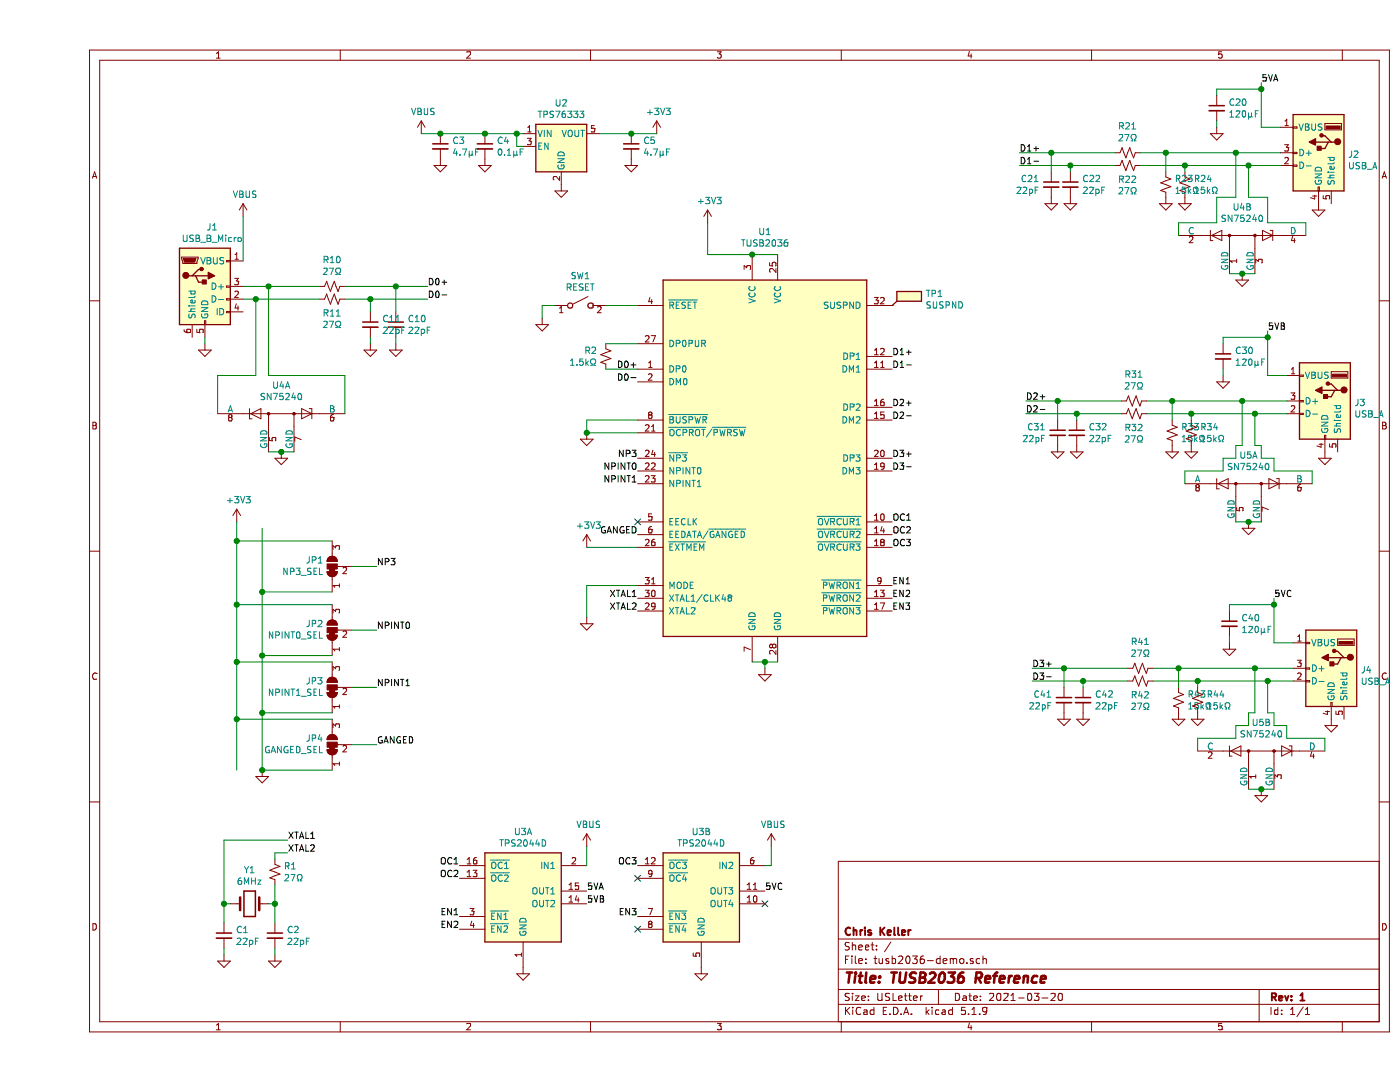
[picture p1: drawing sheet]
EESchema Schematic File Version 4
EELAYER 30 0
EELAYER END
$Descr USLetter 11000 8500
encoding utf-8
Sheet 1 1
Title "TUSB2036 Reference"
Date "2021-03-20"
Rev "1"
Comp "Chris Keller"
Comment1 ""
Comment2 ""
Comment3 ""
Comment4 ""
$EndDescr
$Comp
L Interface_USB:TUSB2036 U1
U 1 1
P 5700 3600
F 0 "U1" H 5700 5381 50  0000 C CNN
F 1 "TUSB2036" H 5700 5290 50  0000 C CNN
F 2 "Package_QFP:LQFP-32_7x7mm_P0.8mm" H 6750 2100 50  0001 C CNN
F 3 "http://www.ti.com/lit/ds/symlink/tusb2036.pdf" H 5700 3600 50  0001 C CNN
F 4 "Mouser" H 5700 3600 50  0001 C CNN "Vendor"
F 5 "595-TUSB2036VFR" H 5700 3600 50  0001 C CNN "Vendor Part #"
F 6 "3.40" H 5700 3600 50  0001 C CNN "Price"
	1    5700 3600
	1    0    0    -1  
$EndComp
$Comp
L power:+3V3 #PWR023
U 1 1
P 5250 1750
F 0 "#PWR023" H 5250 1600 50  0001 C CNN
F 1 "+3V3" H 5265 1923 50  0000 C CNN
F 2 "" H 5250 1750 50  0001 C CNN
F 3 "" H 5250 1750 50  0001 C CNN
	1    5250 1750
	1    0    0    -1  
$EndComp
Wire Wire Line
	5250 1750 5250 2000
Wire Wire Line
	5250 2000 5600 2000
Wire Wire Line
	5600 2000 5800 2000
Connection ~ 5600 2000
$Comp
L power:GND #PWR01
U 1 1
P 1300 2700
F 0 "#PWR01" H 1300 2450 50  0001 C CNN
F 1 "GND" H 1305 2527 50  0001 C CNN
F 2 "" H 1300 2700 50  0001 C CNN
F 3 "" H 1300 2700 50  0001 C CNN
	1    1300 2700
	1    0    0    -1  
$EndComp
Wire Wire Line
	5700 5250 5700 5200
Wire Wire Line
	5700 5200 5600 5200
Wire Wire Line
	5700 5200 5800 5200
Connection ~ 5700 5200
$Comp
L Connector:USB_B_Micro J1
U 1 1
P 1300 2250
F 0 "J1" H 1357 2717 50  0000 C CNN
F 1 "USB_B_Micro" H 1357 2626 50  0000 C CNN
F 2 "Connector_USB:USB_Micro-B_Molex_47346-0001" H 1450 2200 50  0001 C CNN
F 3 "https://www.mouser.com/datasheet/2/276/0473460001_IO_CONNECTORS-229243.pdf" H 1450 2200 50  0001 C CNN
F 4 "Mouser" H 1300 2250 50  0001 C CNN "Vendor"
F 5 "538-47346-0001" H 1300 2250 50  0001 C CNN "Vendor Part #"
F 6 "0.95" H 1300 2250 50  0001 C CNN "Price"
	1    1300 2250
	1    0    0    -1  
$EndComp
Text Label 4700 2900 2    50   ~ 0
D0+
Text Label 4700 3000 2    50   ~ 0
D0-
Wire Wire Line
	1600 2250 1800 2250
Wire Wire Line
	1600 2350 1700 2350
Text Label 3050 2250 0    50   ~ 0
D0+
Text Label 3050 2350 0    50   ~ 0
D0-
$Comp
L Device:R_Small_US R10
U 1 1
P 2300 2250
F 0 "R10" V 2505 2250 50  0000 C CNN
F 1 "27Ω" V 2414 2250 50  0000 C CNN
F 2 "Resistor_SMD:R_1206_3216Metric" H 2300 2250 50  0001 C CNN
F 3 "~" H 2300 2250 50  0001 C CNN
	1    2300 2250
	0    -1   -1   0   
$EndComp
Wire Wire Line
	2400 2250 2800 2250
$Comp
L Device:R_Small_US R11
U 1 1
P 2300 2350
F 0 "R11" V 2187 2350 50  0000 C CNN
F 1 "27Ω" V 2096 2350 50  0000 C CNN
F 2 "Resistor_SMD:R_1206_3216Metric" H 2300 2350 50  0001 C CNN
F 3 "~" H 2300 2350 50  0001 C CNN
	1    2300 2350
	0    -1   -1   0   
$EndComp
Wire Wire Line
	2400 2350 2600 2350
$Comp
L Device:C_Small C11
U 1 1
P 2600 2550
F 0 "C11" H 2692 2596 50  0000 L CNN
F 1 "22pF" H 2692 2505 50  0000 L CNN
F 2 "Capacitor_SMD:C_1206_3216Metric" H 2600 2550 50  0001 C CNN
F 3 "~" H 2600 2550 50  0001 C CNN
	1    2600 2550
	1    0    0    -1  
$EndComp
$Comp
L Device:C_Small C10
U 1 1
P 2800 2550
F 0 "C10" H 2892 2596 50  0000 L CNN
F 1 "22pF" H 2892 2505 50  0000 L CNN
F 2 "Capacitor_SMD:C_1206_3216Metric" H 2800 2550 50  0001 C CNN
F 3 "~" H 2800 2550 50  0001 C CNN
	1    2800 2550
	1    0    0    -1  
$EndComp
Wire Wire Line
	1300 2650 1300 2700
$Comp
L power:GND #PWR08
U 1 1
P 2600 2700
F 0 "#PWR08" H 2600 2450 50  0001 C CNN
F 1 "GND" H 2605 2527 50  0001 C CNN
F 2 "" H 2600 2700 50  0001 C CNN
F 3 "" H 2600 2700 50  0001 C CNN
	1    2600 2700
	1    0    0    -1  
$EndComp
$Comp
L power:GND #PWR09
U 1 1
P 2800 2700
F 0 "#PWR09" H 2800 2450 50  0001 C CNN
F 1 "GND" H 2805 2527 50  0001 C CNN
F 2 "" H 2800 2700 50  0001 C CNN
F 3 "" H 2800 2700 50  0001 C CNN
	1    2800 2700
	1    0    0    -1  
$EndComp
Wire Wire Line
	2800 2650 2800 2700
Wire Wire Line
	2600 2650 2600 2700
Wire Wire Line
	2600 2450 2600 2350
Connection ~ 2600 2350
Wire Wire Line
	2600 2350 3050 2350
Wire Wire Line
	2800 2450 2800 2250
Connection ~ 2800 2250
Wire Wire Line
	2800 2250 3050 2250
$Comp
L Power_Protection:SN75240 U4
U 1 1
P 1900 3250
F 0 "U4" H 1900 3475 50  0000 C CNN
F 1 "SN75240" H 1900 3384 50  0000 C CNN
F 2 "Package_SO:TSSOP-8_4.4x3mm_P0.65mm" H 2050 3100 50  0001 L CNN
F 3 "http://www.ti.com/lit/ds/symlink/sn65220.pdf" H 2100 3100 50  0001 C CNN
F 4 "Mouser" H 1900 3250 50  0001 C CNN "Vendor"
F 5 "595-SN75240PWR" H 1900 3250 50  0001 C CNN "Vendor Part #"
F 6 "1.31" H 1900 3250 50  0001 C CNN "Price"
	1    1900 3250
	1    0    0    -1  
$EndComp
Wire Wire Line
	1400 3250 1400 2950
Wire Wire Line
	1400 2950 1700 2950
Wire Wire Line
	1700 2950 1700 2350
Connection ~ 1700 2350
Wire Wire Line
	1700 2350 2200 2350
Wire Wire Line
	2400 3250 2400 2950
Wire Wire Line
	2400 2950 1800 2950
Wire Wire Line
	1800 2950 1800 2250
Connection ~ 1800 2250
Wire Wire Line
	1800 2250 2200 2250
$Comp
L power:GND #PWR07
U 1 1
P 1900 3550
F 0 "#PWR07" H 1900 3300 50  0001 C CNN
F 1 "GND" H 1905 3377 50  0001 C CNN
F 2 "" H 1900 3550 50  0001 C CNN
F 3 "" H 1900 3550 50  0001 C CNN
	1    1900 3550
	1    0    0    -1  
$EndComp
$Comp
L power:VBUS #PWR04
U 1 1
P 1600 1700
F 0 "#PWR04" H 1600 1550 50  0001 C CNN
F 1 "VBUS" H 1615 1873 50  0000 C CNN
F 2 "" H 1600 1700 50  0001 C CNN
F 3 "" H 1600 1700 50  0001 C CNN
	1    1600 1700
	1    0    0    -1  
$EndComp
Wire Wire Line
	1600 1700 1600 2050
$Comp
L Device:R_Small_US R2
U 1 1
P 4450 2800
F 0 "R2" H 4383 2846 50  0000 R CNN
F 1 "1.5kΩ" H 4383 2755 50  0000 R CNN
F 2 "Resistor_SMD:R_1206_3216Metric" H 4450 2800 50  0001 C CNN
F 3 "~" H 4450 2800 50  0001 C CNN
	1    4450 2800
	1    0    0    -1  
$EndComp
Wire Wire Line
	4450 2700 4700 2700
Wire Wire Line
	4450 2900 4700 2900
Text Label 6700 2800 0    50   ~ 0
D1+
Text Label 6700 2900 0    50   ~ 0
D1-
Text Label 6700 3200 0    50   ~ 0
D2+
Text Label 6700 3300 0    50   ~ 0
D2-
Text Label 6700 3600 0    50   ~ 0
D3+
Text Label 6700 3700 0    50   ~ 0
D3-
Text Label 7700 1200 0    50   ~ 0
D1+
Text Label 7700 1300 0    50   ~ 0
D1-
Wire Wire Line
	7700 1200 7950 1200
Wire Wire Line
	7700 1300 8100 1300
$Comp
L Device:R_Small_US R21
U 1 1
P 8550 1200
F 0 "R21" V 8755 1200 50  0000 C CNN
F 1 "27Ω" V 8664 1200 50  0000 C CNN
F 2 "Resistor_SMD:R_1206_3216Metric" H 8550 1200 50  0001 C CNN
F 3 "~" H 8550 1200 50  0001 C CNN
	1    8550 1200
	0    -1   -1   0   
$EndComp
Wire Wire Line
	8650 1200 8850 1200
$Comp
L Device:R_Small_US R22
U 1 1
P 8550 1300
F 0 "R22" V 8437 1300 50  0000 C CNN
F 1 "27Ω" V 8346 1300 50  0000 C CNN
F 2 "Resistor_SMD:R_1206_3216Metric" H 8550 1300 50  0001 C CNN
F 3 "~" H 8550 1300 50  0001 C CNN
	1    8550 1300
	0    -1   -1   0   
$EndComp
Wire Wire Line
	8650 1300 9000 1300
$Comp
L Device:C_Small C21
U 1 1
P 7950 1450
F 0 "C21" H 7859 1496 50  0000 R CNN
F 1 "22pF" H 7859 1405 50  0000 R CNN
F 2 "Capacitor_SMD:C_1206_3216Metric" H 7950 1450 50  0001 C CNN
F 3 "~" H 7950 1450 50  0001 C CNN
	1    7950 1450
	1    0    0    -1  
$EndComp
$Comp
L Device:C_Small C22
U 1 1
P 8100 1450
F 0 "C22" H 8192 1496 50  0000 L CNN
F 1 "22pF" H 8192 1405 50  0000 L CNN
F 2 "Capacitor_SMD:C_1206_3216Metric" H 8100 1450 50  0001 C CNN
F 3 "~" H 8100 1450 50  0001 C CNN
	1    8100 1450
	1    0    0    -1  
$EndComp
Wire Wire Line
	7950 1350 7950 1200
Connection ~ 7950 1200
Wire Wire Line
	7950 1200 8450 1200
Wire Wire Line
	8100 1350 8100 1300
Connection ~ 8100 1300
Wire Wire Line
	8100 1300 8450 1300
$Comp
L power:GND #PWR026
U 1 1
P 7950 1550
F 0 "#PWR026" H 7950 1300 50  0001 C CNN
F 1 "GND" H 7955 1377 50  0001 C CNN
F 2 "" H 7950 1550 50  0001 C CNN
F 3 "" H 7950 1550 50  0001 C CNN
	1    7950 1550
	1    0    0    -1  
$EndComp
$Comp
L power:GND #PWR029
U 1 1
P 8100 1550
F 0 "#PWR029" H 8100 1300 50  0001 C CNN
F 1 "GND" H 8105 1377 50  0001 C CNN
F 2 "" H 8100 1550 50  0001 C CNN
F 3 "" H 8100 1550 50  0001 C CNN
	1    8100 1550
	1    0    0    -1  
$EndComp
$Comp
L Device:R_Small_US R23
U 1 1
P 8850 1450
F 0 "R23" H 8918 1496 50  0000 L CNN
F 1 "15kΩ" H 8918 1405 50  0000 L CNN
F 2 "Resistor_SMD:R_1206_3216Metric" H 8850 1450 50  0001 C CNN
F 3 "~" H 8850 1450 50  0001 C CNN
	1    8850 1450
	1    0    0    -1  
$EndComp
$Comp
L Device:R_Small_US R24
U 1 1
P 9000 1450
F 0 "R24" H 9068 1496 50  0000 L CNN
F 1 "15kΩ" H 9068 1405 50  0000 L CNN
F 2 "Resistor_SMD:R_1206_3216Metric" H 9000 1450 50  0001 C CNN
F 3 "~" H 9000 1450 50  0001 C CNN
	1    9000 1450
	1    0    0    -1  
$EndComp
Wire Wire Line
	8850 1350 8850 1200
Connection ~ 8850 1200
Wire Wire Line
	9000 1350 9000 1300
Connection ~ 9000 1300
$Comp
L power:GND #PWR032
U 1 1
P 8850 1550
F 0 "#PWR032" H 8850 1300 50  0001 C CNN
F 1 "GND" H 8855 1377 50  0001 C CNN
F 2 "" H 8850 1550 50  0001 C CNN
F 3 "" H 8850 1550 50  0001 C CNN
	1    8850 1550
	1    0    0    -1  
$EndComp
$Comp
L power:GND #PWR035
U 1 1
P 9000 1550
F 0 "#PWR035" H 9000 1300 50  0001 C CNN
F 1 "GND" H 9005 1377 50  0001 C CNN
F 2 "" H 9000 1550 50  0001 C CNN
F 3 "" H 9000 1550 50  0001 C CNN
	1    9000 1550
	1    0    0    -1  
$EndComp
$Comp
L Connector:USB_A J2
U 1 1
P 10050 1200
F 0 "J2" H 9820 1189 50  0000 R CNN
F 1 "USB_A" H 9820 1098 50  0000 R CNN
F 2 "USB-A:62900416021" H 10200 1150 50  0001 C CNN
F 3 "https://www.mouser.com/datasheet/2/445/62900416021-1718169.pdf" H 10200 1150 50  0001 C CNN
F 4 "Mouser" H 10050 1200 50  0001 C CNN "Vendor"
F 5 "710-62900416021" H 10050 1200 50  0001 C CNN "Vendor Part #"
F 6 "2.36" H 10050 1200 50  0001 C CNN "Price"
	1    10050 1200
	-1   0    0    -1  
$EndComp
Wire Wire Line
	8850 1200 9400 1200
$Comp
L power:GND #PWR044
U 1 1
P 10050 1600
F 0 "#PWR044" H 10050 1350 50  0001 C CNN
F 1 "GND" H 10055 1427 50  0001 C CNN
F 2 "" H 10050 1600 50  0001 C CNN
F 3 "" H 10050 1600 50  0001 C CNN
	1    10050 1600
	1    0    0    -1  
$EndComp
Wire Wire Line
	9750 1000 9600 1000
Wire Wire Line
	9600 1000 9600 700 
Text Label 9600 650  0    50   ~ 0
5VA
$Comp
L Device:C_Small C20
U 1 1
P 9250 850
F 0 "C20" H 9342 896 50  0000 L CNN
F 1 "120μF" H 9342 805 50  0000 L CNN
F 2 "Capacitor_SMD:C_1206_3216Metric" H 9250 850 50  0001 C CNN
F 3 "~" H 9250 850 50  0001 C CNN
	1    9250 850 
	1    0    0    -1  
$EndComp
Wire Wire Line
	9600 700  9250 700 
Wire Wire Line
	9250 700  9250 750 
Connection ~ 9600 700 
Wire Wire Line
	9600 700  9600 650 
$Comp
L power:GND #PWR038
U 1 1
P 9250 1000
F 0 "#PWR038" H 9250 750 50  0001 C CNN
F 1 "GND" H 9255 827 50  0001 C CNN
F 2 "" H 9250 1000 50  0001 C CNN
F 3 "" H 9250 1000 50  0001 C CNN
	1    9250 1000
	1    0    0    -1  
$EndComp
Wire Wire Line
	9250 950  9250 1000
Text Label 7750 3150 0    50   ~ 0
D2+
Text Label 7750 3250 0    50   ~ 0
D2-
Wire Wire Line
	7750 3150 8000 3150
Wire Wire Line
	7750 3250 8150 3250
$Comp
L Device:R_Small_US R31
U 1 1
P 8600 3150
F 0 "R31" V 8805 3150 50  0000 C CNN
F 1 "27Ω" V 8714 3150 50  0000 C CNN
F 2 "Resistor_SMD:R_1206_3216Metric" H 8600 3150 50  0001 C CNN
F 3 "~" H 8600 3150 50  0001 C CNN
	1    8600 3150
	0    -1   -1   0   
$EndComp
Wire Wire Line
	8700 3150 8900 3150
$Comp
L Device:R_Small_US R32
U 1 1
P 8600 3250
F 0 "R32" V 8487 3250 50  0000 C CNN
F 1 "27Ω" V 8396 3250 50  0000 C CNN
F 2 "Resistor_SMD:R_1206_3216Metric" H 8600 3250 50  0001 C CNN
F 3 "~" H 8600 3250 50  0001 C CNN
	1    8600 3250
	0    -1   -1   0   
$EndComp
Wire Wire Line
	8700 3250 9050 3250
$Comp
L Device:C_Small C31
U 1 1
P 8000 3400
F 0 "C31" H 7909 3446 50  0000 R CNN
F 1 "22pF" H 7909 3355 50  0000 R CNN
F 2 "Capacitor_SMD:C_1206_3216Metric" H 8000 3400 50  0001 C CNN
F 3 "~" H 8000 3400 50  0001 C CNN
	1    8000 3400
	1    0    0    -1  
$EndComp
$Comp
L Device:C_Small C32
U 1 1
P 8150 3400
F 0 "C32" H 8242 3446 50  0000 L CNN
F 1 "22pF" H 8242 3355 50  0000 L CNN
F 2 "Capacitor_SMD:C_1206_3216Metric" H 8150 3400 50  0001 C CNN
F 3 "~" H 8150 3400 50  0001 C CNN
	1    8150 3400
	1    0    0    -1  
$EndComp
Wire Wire Line
	8000 3300 8000 3150
Connection ~ 8000 3150
Wire Wire Line
	8000 3150 8500 3150
Wire Wire Line
	8150 3300 8150 3250
Connection ~ 8150 3250
Wire Wire Line
	8150 3250 8500 3250
$Comp
L power:GND #PWR027
U 1 1
P 8000 3500
F 0 "#PWR027" H 8000 3250 50  0001 C CNN
F 1 "GND" H 8005 3327 50  0001 C CNN
F 2 "" H 8000 3500 50  0001 C CNN
F 3 "" H 8000 3500 50  0001 C CNN
	1    8000 3500
	1    0    0    -1  
$EndComp
$Comp
L power:GND #PWR030
U 1 1
P 8150 3500
F 0 "#PWR030" H 8150 3250 50  0001 C CNN
F 1 "GND" H 8155 3327 50  0001 C CNN
F 2 "" H 8150 3500 50  0001 C CNN
F 3 "" H 8150 3500 50  0001 C CNN
	1    8150 3500
	1    0    0    -1  
$EndComp
$Comp
L Device:R_Small_US R33
U 1 1
P 8900 3400
F 0 "R33" H 8968 3446 50  0000 L CNN
F 1 "15kΩ" H 8968 3355 50  0000 L CNN
F 2 "Resistor_SMD:R_1206_3216Metric" H 8900 3400 50  0001 C CNN
F 3 "~" H 8900 3400 50  0001 C CNN
	1    8900 3400
	1    0    0    -1  
$EndComp
$Comp
L Device:R_Small_US R34
U 1 1
P 9050 3400
F 0 "R34" H 9118 3446 50  0000 L CNN
F 1 "15kΩ" H 9118 3355 50  0000 L CNN
F 2 "Resistor_SMD:R_1206_3216Metric" H 9050 3400 50  0001 C CNN
F 3 "~" H 9050 3400 50  0001 C CNN
	1    9050 3400
	1    0    0    -1  
$EndComp
Wire Wire Line
	8900 3300 8900 3150
Connection ~ 8900 3150
Wire Wire Line
	9050 3300 9050 3250
Connection ~ 9050 3250
$Comp
L power:GND #PWR033
U 1 1
P 8900 3500
F 0 "#PWR033" H 8900 3250 50  0001 C CNN
F 1 "GND" H 8905 3327 50  0001 C CNN
F 2 "" H 8900 3500 50  0001 C CNN
F 3 "" H 8900 3500 50  0001 C CNN
	1    8900 3500
	1    0    0    -1  
$EndComp
$Comp
L power:GND #PWR036
U 1 1
P 9050 3500
F 0 "#PWR036" H 9050 3250 50  0001 C CNN
F 1 "GND" H 9055 3327 50  0001 C CNN
F 2 "" H 9050 3500 50  0001 C CNN
F 3 "" H 9050 3500 50  0001 C CNN
	1    9050 3500
	1    0    0    -1  
$EndComp
$Comp
L Connector:USB_A J3
U 1 1
P 10100 3150
F 0 "J3" H 9870 3139 50  0000 R CNN
F 1 "USB_A" H 9870 3048 50  0000 R CNN
F 2 "USB-A:62900416021" H 10250 3100 50  0001 C CNN
F 3 " ~" H 10250 3100 50  0001 C CNN
	1    10100 3150
	-1   0    0    -1  
$EndComp
Wire Wire Line
	8900 3150 9450 3150
Wire Wire Line
	9050 3250 9550 3250
$Comp
L power:GND #PWR045
U 1 1
P 10100 3550
F 0 "#PWR045" H 10100 3300 50  0001 C CNN
F 1 "GND" H 10105 3377 50  0001 C CNN
F 2 "" H 10100 3550 50  0001 C CNN
F 3 "" H 10100 3550 50  0001 C CNN
	1    10100 3550
	1    0    0    -1  
$EndComp
Wire Wire Line
	9800 2950 9650 2950
Wire Wire Line
	9650 2950 9650 2650
Text Label 9650 2600 0    50   ~ 0
5VB
$Comp
L Device:C_Small C30
U 1 1
P 9300 2800
F 0 "C30" H 9392 2846 50  0000 L CNN
F 1 "120μF" H 9392 2755 50  0000 L CNN
F 2 "Capacitor_SMD:C_1206_3216Metric" H 9300 2800 50  0001 C CNN
F 3 "~" H 9300 2800 50  0001 C CNN
	1    9300 2800
	1    0    0    -1  
$EndComp
Wire Wire Line
	9650 2650 9300 2650
Wire Wire Line
	9300 2650 9300 2700
Wire Wire Line
	9650 2650 9650 2600
$Comp
L power:GND #PWR039
U 1 1
P 9300 2950
F 0 "#PWR039" H 9300 2700 50  0001 C CNN
F 1 "GND" H 9305 2777 50  0001 C CNN
F 2 "" H 9300 2950 50  0001 C CNN
F 3 "" H 9300 2950 50  0001 C CNN
	1    9300 2950
	1    0    0    -1  
$EndComp
Wire Wire Line
	9300 2900 9300 2950
Text Label 7800 5250 0    50   ~ 0
D3+
Text Label 7800 5350 0    50   ~ 0
D3-
Wire Wire Line
	7800 5250 8050 5250
Wire Wire Line
	7800 5350 8200 5350
$Comp
L Device:R_Small_US R41
U 1 1
P 8650 5250
F 0 "R41" V 8855 5250 50  0000 C CNN
F 1 "27Ω" V 8764 5250 50  0000 C CNN
F 2 "Resistor_SMD:R_1206_3216Metric" H 8650 5250 50  0001 C CNN
F 3 "~" H 8650 5250 50  0001 C CNN
	1    8650 5250
	0    -1   -1   0   
$EndComp
Wire Wire Line
	8750 5250 8950 5250
$Comp
L Device:R_Small_US R42
U 1 1
P 8650 5350
F 0 "R42" V 8537 5350 50  0000 C CNN
F 1 "27Ω" V 8446 5350 50  0000 C CNN
F 2 "Resistor_SMD:R_1206_3216Metric" H 8650 5350 50  0001 C CNN
F 3 "~" H 8650 5350 50  0001 C CNN
	1    8650 5350
	0    -1   -1   0   
$EndComp
Wire Wire Line
	8750 5350 9100 5350
$Comp
L Device:C_Small C41
U 1 1
P 8050 5500
F 0 "C41" H 7959 5546 50  0000 R CNN
F 1 "22pF" H 7959 5455 50  0000 R CNN
F 2 "Capacitor_SMD:C_1206_3216Metric" H 8050 5500 50  0001 C CNN
F 3 "~" H 8050 5500 50  0001 C CNN
	1    8050 5500
	1    0    0    -1  
$EndComp
$Comp
L Device:C_Small C42
U 1 1
P 8200 5500
F 0 "C42" H 8292 5546 50  0000 L CNN
F 1 "22pF" H 8292 5455 50  0000 L CNN
F 2 "Capacitor_SMD:C_1206_3216Metric" H 8200 5500 50  0001 C CNN
F 3 "~" H 8200 5500 50  0001 C CNN
	1    8200 5500
	1    0    0    -1  
$EndComp
Wire Wire Line
	8050 5400 8050 5250
Connection ~ 8050 5250
Wire Wire Line
	8050 5250 8550 5250
Wire Wire Line
	8200 5400 8200 5350
Connection ~ 8200 5350
Wire Wire Line
	8200 5350 8550 5350
$Comp
L power:GND #PWR028
U 1 1
P 8050 5600
F 0 "#PWR028" H 8050 5350 50  0001 C CNN
F 1 "GND" H 8055 5427 50  0001 C CNN
F 2 "" H 8050 5600 50  0001 C CNN
F 3 "" H 8050 5600 50  0001 C CNN
	1    8050 5600
	1    0    0    -1  
$EndComp
$Comp
L power:GND #PWR031
U 1 1
P 8200 5600
F 0 "#PWR031" H 8200 5350 50  0001 C CNN
F 1 "GND" H 8205 5427 50  0001 C CNN
F 2 "" H 8200 5600 50  0001 C CNN
F 3 "" H 8200 5600 50  0001 C CNN
	1    8200 5600
	1    0    0    -1  
$EndComp
$Comp
L Device:R_Small_US R43
U 1 1
P 8950 5500
F 0 "R43" H 9018 5546 50  0000 L CNN
F 1 "15kΩ" H 9018 5455 50  0000 L CNN
F 2 "Resistor_SMD:R_1206_3216Metric" H 8950 5500 50  0001 C CNN
F 3 "~" H 8950 5500 50  0001 C CNN
	1    8950 5500
	1    0    0    -1  
$EndComp
Wire Wire Line
	8950 5400 8950 5250
Connection ~ 8950 5250
Wire Wire Line
	9100 5400 9100 5350
Connection ~ 9100 5350
$Comp
L power:GND #PWR034
U 1 1
P 8950 5600
F 0 "#PWR034" H 8950 5350 50  0001 C CNN
F 1 "GND" H 8955 5427 50  0001 C CNN
F 2 "" H 8950 5600 50  0001 C CNN
F 3 "" H 8950 5600 50  0001 C CNN
	1    8950 5600
	1    0    0    -1  
$EndComp
$Comp
L power:GND #PWR037
U 1 1
P 9100 5600
F 0 "#PWR037" H 9100 5350 50  0001 C CNN
F 1 "GND" H 9105 5427 50  0001 C CNN
F 2 "" H 9100 5600 50  0001 C CNN
F 3 "" H 9100 5600 50  0001 C CNN
	1    9100 5600
	1    0    0    -1  
$EndComp
$Comp
L Connector:USB_A J4
U 1 1
P 10150 5250
F 0 "J4" H 9920 5239 50  0000 R CNN
F 1 "USB_A" H 9920 5148 50  0000 R CNN
F 2 "USB-A:62900416021" H 10300 5200 50  0001 C CNN
F 3 " ~" H 10300 5200 50  0001 C CNN
	1    10150 5250
	-1   0    0    -1  
$EndComp
Wire Wire Line
	8950 5250 9550 5250
Wire Wire Line
	9100 5350 9650 5350
$Comp
L power:GND #PWR046
U 1 1
P 10150 5650
F 0 "#PWR046" H 10150 5400 50  0001 C CNN
F 1 "GND" H 10155 5477 50  0001 C CNN
F 2 "" H 10150 5650 50  0001 C CNN
F 3 "" H 10150 5650 50  0001 C CNN
	1    10150 5650
	1    0    0    -1  
$EndComp
Wire Wire Line
	9850 5050 9700 5050
Wire Wire Line
	9700 5050 9700 4750
Text Label 9700 4700 0    50   ~ 0
5VC
$Comp
L Device:C_Small C40
U 1 1
P 9350 4900
F 0 "C40" H 9442 4946 50  0000 L CNN
F 1 "120μF" H 9442 4855 50  0000 L CNN
F 2 "Capacitor_SMD:C_1206_3216Metric" H 9350 4900 50  0001 C CNN
F 3 "~" H 9350 4900 50  0001 C CNN
	1    9350 4900
	1    0    0    -1  
$EndComp
Wire Wire Line
	9700 4750 9350 4750
Wire Wire Line
	9350 4750 9350 4800
Connection ~ 9700 4750
Wire Wire Line
	9700 4750 9700 4700
$Comp
L power:GND #PWR040
U 1 1
P 9350 5050
F 0 "#PWR040" H 9350 4800 50  0001 C CNN
F 1 "GND" H 9355 4877 50  0001 C CNN
F 2 "" H 9350 5050 50  0001 C CNN
F 3 "" H 9350 5050 50  0001 C CNN
	1    9350 5050
	1    0    0    -1  
$EndComp
Wire Wire Line
	9350 5000 9350 5050
$Comp
L Regulator_Linear:TPS76333 U2
U 1 1
P 4100 1150
F 0 "U2" H 4100 1492 50  0000 C CNN
F 1 "TPS76333" H 4100 1401 50  0000 C CNN
F 2 "Package_TO_SOT_SMD:SOT-23-5" H 4100 1475 50  0001 C CIN
F 3 "http://www.ti.com/lit/ds/symlink/tps763.pdf" H 4100 1150 50  0001 C CNN
F 4 "Mouser" H 4100 1150 50  0001 C CNN "Vendor"
F 5 "595-PS76333QDBVRG4Q1" H 4100 1150 50  0001 C CNN "Vendor Part #"
F 6 "1.00" H 4100 1150 50  0001 C CNN "Price"
	1    4100 1150
	1    0    0    -1  
$EndComp
$Comp
L power:VBUS #PWR010
U 1 1
P 3000 1050
F 0 "#PWR010" H 3000 900 50  0001 C CNN
F 1 "VBUS" H 3015 1223 50  0000 C CNN
F 2 "" H 3000 1050 50  0001 C CNN
F 3 "" H 3000 1050 50  0001 C CNN
	1    3000 1050
	1    0    0    -1  
$EndComp
Wire Wire Line
	3000 1050 3150 1050
Wire Wire Line
	3800 1150 3750 1150
Wire Wire Line
	3750 1150 3750 1050
Connection ~ 3750 1050
Wire Wire Line
	3750 1050 3800 1050
$Comp
L power:GND #PWR015
U 1 1
P 4100 1450
F 0 "#PWR015" H 4100 1200 50  0001 C CNN
F 1 "GND" H 4105 1277 50  0001 C CNN
F 2 "" H 4100 1450 50  0001 C CNN
F 3 "" H 4100 1450 50  0001 C CNN
	1    4100 1450
	1    0    0    -1  
$EndComp
Wire Wire Line
	4400 1050 4650 1050
$Comp
L power:+3V3 #PWR021
U 1 1
P 4850 1050
F 0 "#PWR021" H 4850 900 50  0001 C CNN
F 1 "+3V3" H 4865 1223 50  0000 C CNN
F 2 "" H 4850 1050 50  0001 C CNN
F 3 "" H 4850 1050 50  0001 C CNN
	1    4850 1050
	1    0    0    -1  
$EndComp
$Comp
L Device:C_Small C3
U 1 1
P 3150 1150
F 0 "C3" H 3242 1196 50  0000 L CNN
F 1 "4.7μF" H 3242 1105 50  0000 L CNN
F 2 "Capacitor_SMD:C_1206_3216Metric" H 3150 1150 50  0001 C CNN
F 3 "~" H 3150 1150 50  0001 C CNN
	1    3150 1150
	1    0    0    -1  
$EndComp
$Comp
L Device:C_Small C5
U 1 1
P 4650 1150
F 0 "C5" H 4742 1196 50  0000 L CNN
F 1 "4.7μF" H 4742 1105 50  0000 L CNN
F 2 "Capacitor_SMD:C_1206_3216Metric" H 4650 1150 50  0001 C CNN
F 3 "~" H 4650 1150 50  0001 C CNN
	1    4650 1150
	1    0    0    -1  
$EndComp
Connection ~ 4650 1050
Wire Wire Line
	4650 1050 4850 1050
Connection ~ 3150 1050
Wire Wire Line
	3150 1050 3500 1050
$Comp
L Device:C_Small C4
U 1 1
P 3500 1150
F 0 "C4" H 3592 1196 50  0000 L CNN
F 1 "0.1μF" H 3592 1105 50  0000 L CNN
F 2 "Capacitor_SMD:C_1206_3216Metric" H 3500 1150 50  0001 C CNN
F 3 "~" H 3500 1150 50  0001 C CNN
	1    3500 1150
	1    0    0    -1  
$EndComp
Connection ~ 3500 1050
Wire Wire Line
	3500 1050 3750 1050
$Comp
L power:GND #PWR020
U 1 1
P 4650 1250
F 0 "#PWR020" H 4650 1000 50  0001 C CNN
F 1 "GND" H 4655 1077 50  0001 C CNN
F 2 "" H 4650 1250 50  0001 C CNN
F 3 "" H 4650 1250 50  0001 C CNN
	1    4650 1250
	1    0    0    -1  
$EndComp
$Comp
L power:GND #PWR012
U 1 1
P 3500 1250
F 0 "#PWR012" H 3500 1000 50  0001 C CNN
F 1 "GND" H 3505 1077 50  0001 C CNN
F 2 "" H 3500 1250 50  0001 C CNN
F 3 "" H 3500 1250 50  0001 C CNN
	1    3500 1250
	1    0    0    -1  
$EndComp
$Comp
L power:GND #PWR011
U 1 1
P 3150 1250
F 0 "#PWR011" H 3150 1000 50  0001 C CNN
F 1 "GND" H 3155 1077 50  0001 C CNN
F 2 "" H 3150 1250 50  0001 C CNN
F 3 "" H 3150 1250 50  0001 C CNN
	1    3150 1250
	1    0    0    -1  
$EndComp
$Comp
L power:GND #PWR024
U 1 1
P 5700 5250
F 0 "#PWR024" H 5700 5000 50  0001 C CNN
F 1 "GND" H 5705 5077 50  0001 C CNN
F 2 "" H 5700 5250 50  0001 C CNN
F 3 "" H 5700 5250 50  0001 C CNN
	1    5700 5250
	1    0    0    -1  
$EndComp
$Comp
L Power_Management:TPS2044D U3
U 1 1
P 3800 7000
F 0 "U3" H 3800 7467 50  0000 C CNN
F 1 "TPS2044D" H 3800 7376 50  0000 C CNN
F 2 "Package_SO:SOIC-16_3.9x9.9mm_P1.27mm" H 3800 7500 50  0001 C CNN
F 3 "http://www.ti.com/lit/ds/symlink/tps2044.pdf" H 3750 7300 50  0001 C CNN
F 4 "Mouser" H 3800 7000 50  0001 C CNN "Vendor"
F 5 "595-TPS2044BDR" H 3800 7000 50  0001 C CNN "Vendor Part #"
F 6 "2.73" H 3800 7000 50  0001 C CNN "Price"
	1    3800 7000
	1    0    0    -1  
$EndComp
$Comp
L Power_Management:TPS2044D U3
U 2 1
P 5200 7000
F 0 "U3" H 5200 7467 50  0000 C CNN
F 1 "TPS2044D" H 5200 7376 50  0000 C CNN
F 2 "Package_SO:SOIC-16_3.9x9.9mm_P1.27mm" H 5200 7500 50  0001 C CNN
F 3 "http://www.ti.com/lit/ds/symlink/tps2044.pdf" H 5150 7300 50  0001 C CNN
	2    5200 7000
	1    0    0    -1  
$EndComp
$Comp
L power:VBUS #PWR019
U 1 1
P 4300 6650
F 0 "#PWR019" H 4300 6500 50  0001 C CNN
F 1 "VBUS" H 4315 6823 50  0000 C CNN
F 2 "" H 4300 6650 50  0001 C CNN
F 3 "" H 4300 6650 50  0001 C CNN
	1    4300 6650
	1    0    0    -1  
$EndComp
Wire Wire Line
	4300 6650 4300 6800
$Comp
L power:VBUS #PWR025
U 1 1
P 5750 6650
F 0 "#PWR025" H 5750 6500 50  0001 C CNN
F 1 "VBUS" H 5765 6823 50  0000 C CNN
F 2 "" H 5750 6650 50  0001 C CNN
F 3 "" H 5750 6650 50  0001 C CNN
	1    5750 6650
	1    0    0    -1  
$EndComp
Wire Wire Line
	5700 6800 5750 6800
Wire Wire Line
	5750 6800 5750 6650
Text Label 3300 6800 2    50   ~ 0
OC1
Text Label 3300 6900 2    50   ~ 0
OC2
Text Label 3300 7200 2    50   ~ 0
EN1
Text Label 3300 7300 2    50   ~ 0
EN2
Text Label 4700 6800 2    50   ~ 0
OC3
Text Label 4700 7200 2    50   ~ 0
EN3
Text Label 4300 7000 0    50   ~ 0
5VA
Text Label 4300 7100 0    50   ~ 0
5VB
Text Label 5700 7000 0    50   ~ 0
5VC
NoConn ~ 5700 7100
NoConn ~ 4700 6900
NoConn ~ 4700 7300
$Comp
L power:GND #PWR013
U 1 1
P 3800 7600
F 0 "#PWR013" H 3800 7350 50  0001 C CNN
F 1 "GND" H 3805 7427 50  0001 C CNN
F 2 "" H 3800 7600 50  0001 C CNN
F 3 "" H 3800 7600 50  0001 C CNN
	1    3800 7600
	1    0    0    -1  
$EndComp
$Comp
L power:GND #PWR022
U 1 1
P 5200 7600
F 0 "#PWR022" H 5200 7350 50  0001 C CNN
F 1 "GND" H 5205 7427 50  0001 C CNN
F 2 "" H 5200 7600 50  0001 C CNN
F 3 "" H 5200 7600 50  0001 C CNN
	1    5200 7600
	1    0    0    -1  
$EndComp
Text Label 6700 4100 0    50   ~ 0
OC1
Text Label 6700 4200 0    50   ~ 0
OC2
Text Label 6700 4600 0    50   ~ 0
EN1
Text Label 6700 4700 0    50   ~ 0
EN2
Text Label 6700 4300 0    50   ~ 0
OC3
Text Label 6700 4800 0    50   ~ 0
EN3
$Comp
L Power_Protection:SN75240 U5
U 1 1
P 9500 3800
F 0 "U5" H 9500 4025 50  0000 C CNN
F 1 "SN75240" H 9500 3934 50  0000 C CNN
F 2 "Package_SO:TSSOP-8_4.4x3mm_P0.65mm" H 9650 3650 50  0001 L CNN
F 3 "http://www.ti.com/lit/ds/symlink/sn65220.pdf" H 9700 3650 50  0001 C CNN
	1    9500 3800
	1    0    0    -1  
$EndComp
$Comp
L Power_Protection:SN75240 U4
U 2 1
P 9450 1850
F 0 "U4" H 9450 2075 50  0000 C CNN
F 1 "SN75240" H 9450 1984 50  0000 C CNN
F 2 "Package_SO:TSSOP-8_4.4x3mm_P0.65mm" H 9600 1700 50  0001 L CNN
F 3 "http://www.ti.com/lit/ds/symlink/sn65220.pdf" H 9650 1700 50  0001 C CNN
	2    9450 1850
	1    0    0    -1  
$EndComp
Connection ~ 9650 2650
$Comp
L power:GND #PWR041
U 1 1
P 9450 2150
F 0 "#PWR041" H 9450 1900 50  0001 C CNN
F 1 "GND" H 9455 1977 50  0001 C CNN
F 2 "" H 9450 2150 50  0001 C CNN
F 3 "" H 9450 2150 50  0001 C CNN
	1    9450 2150
	1    0    0    -1  
$EndComp
Wire Wire Line
	9350 2150 9450 2150
Connection ~ 9450 2150
Wire Wire Line
	9450 2150 9550 2150
Wire Wire Line
	8950 1850 8950 1750
Wire Wire Line
	8950 1750 9250 1750
Wire Wire Line
	9250 1750 9250 1550
Wire Wire Line
	9250 1550 9400 1550
Connection ~ 9400 1200
Wire Wire Line
	9400 1200 9750 1200
Wire Wire Line
	9400 1200 9400 1550
Wire Wire Line
	9000 1300 9500 1300
Wire Wire Line
	9500 1300 9500 1550
Wire Wire Line
	9500 1550 9650 1550
Wire Wire Line
	9650 1550 9650 1750
Wire Wire Line
	9650 1750 9950 1750
Wire Wire Line
	9950 1750 9950 1850
Connection ~ 9500 1300
Wire Wire Line
	9500 1300 9750 1300
$Comp
L Power_Protection:SN75240 U5
U 2 1
P 9600 5900
F 0 "U5" H 9600 6125 50  0000 C CNN
F 1 "SN75240" H 9600 6034 50  0000 C CNN
F 2 "Package_SO:TSSOP-8_4.4x3mm_P0.65mm" H 9750 5750 50  0001 L CNN
F 3 "http://www.ti.com/lit/ds/symlink/sn65220.pdf" H 9800 5750 50  0001 C CNN
	2    9600 5900
	1    0    0    -1  
$EndComp
Wire Wire Line
	9000 3800 9000 3700
Wire Wire Line
	9000 3700 9300 3700
Wire Wire Line
	9300 3700 9300 3600
Wire Wire Line
	9300 3600 9400 3600
Wire Wire Line
	9400 3600 9400 3500
Wire Wire Line
	9400 3500 9450 3500
Wire Wire Line
	9450 3500 9450 3150
Connection ~ 9450 3150
Wire Wire Line
	9450 3150 9800 3150
Wire Wire Line
	9550 3250 9550 3500
Wire Wire Line
	9550 3500 9600 3500
Wire Wire Line
	9600 3500 9600 3600
Wire Wire Line
	9600 3600 9700 3600
Wire Wire Line
	9700 3600 9700 3700
Wire Wire Line
	9700 3700 10000 3700
Wire Wire Line
	10000 3700 10000 3800
Connection ~ 9550 3250
Wire Wire Line
	9550 3250 9800 3250
$Comp
L power:GND #PWR042
U 1 1
P 9500 4100
F 0 "#PWR042" H 9500 3850 50  0001 C CNN
F 1 "GND" H 9505 3927 50  0001 C CNN
F 2 "" H 9500 4100 50  0001 C CNN
F 3 "" H 9500 4100 50  0001 C CNN
	1    9500 4100
	1    0    0    -1  
$EndComp
Wire Wire Line
	9400 4100 9500 4100
Connection ~ 9500 4100
Wire Wire Line
	9500 4100 9600 4100
Wire Wire Line
	9100 5900 9100 5800
Wire Wire Line
	9100 5800 9400 5800
Wire Wire Line
	9400 5800 9400 5700
Wire Wire Line
	9400 5700 9500 5700
Wire Wire Line
	9500 5700 9500 5600
Wire Wire Line
	9500 5600 9550 5600
Wire Wire Line
	9550 5600 9550 5250
Connection ~ 9550 5250
Wire Wire Line
	9550 5250 9850 5250
Wire Wire Line
	9650 5350 9650 5600
Wire Wire Line
	9650 5600 9700 5600
Wire Wire Line
	9700 5600 9700 5700
Wire Wire Line
	9700 5700 9800 5700
Wire Wire Line
	9800 5700 9800 5800
Wire Wire Line
	9800 5800 10100 5800
Wire Wire Line
	10100 5800 10100 5900
Connection ~ 9650 5350
Wire Wire Line
	9650 5350 9850 5350
$Comp
L power:GND #PWR043
U 1 1
P 9600 6200
F 0 "#PWR043" H 9600 5950 50  0001 C CNN
F 1 "GND" H 9605 6027 50  0001 C CNN
F 2 "" H 9600 6200 50  0001 C CNN
F 3 "" H 9600 6200 50  0001 C CNN
	1    9600 6200
	1    0    0    -1  
$EndComp
Wire Wire Line
	9500 6200 9600 6200
Connection ~ 9600 6200
Wire Wire Line
	9600 6200 9700 6200
NoConn ~ 4700 4100
Text Label 4700 4700 2    50   ~ 0
XTAL1
Text Label 4700 4800 2    50   ~ 0
XTAL2
Text Label 1950 6600 0    50   ~ 0
XTAL1
Text Label 1950 6700 0    50   ~ 0
XTAL2
$Comp
L Device:Crystal Y1
U 1 1
P 1650 7100
F 0 "Y1" H 1650 7368 50  0000 C CNN
F 1 "6MHz" H 1650 7277 50  0000 C CNN
F 2 "Crystal:Crystal_SMD_HC49-SD" H 1650 7100 50  0001 C CNN
F 3 "https://www.mouser.com/datasheet/2/427/xt49m-1763016.pdf" H 1650 7100 50  0001 C CNN
F 4 "Mouser" H 1650 7100 50  0001 C CNN "Vendor"
F 5 "73-XT49M600-20" H 1650 7100 50  0001 C CNN "Vendor Part #"
F 6 "0.95" H 1650 7100 50  0001 C CNN "Price"
	1    1650 7100
	1    0    0    -1  
$EndComp
$Comp
L Device:R_Small_US R1
U 1 1
P 1850 6850
F 0 "R1" H 1918 6896 50  0000 L CNN
F 1 "27Ω" H 1918 6805 50  0000 L CNN
F 2 "Resistor_SMD:R_1206_3216Metric" H 1850 6850 50  0001 C CNN
F 3 "~" H 1850 6850 50  0001 C CNN
	1    1850 6850
	1    0    0    -1  
$EndComp
Wire Wire Line
	1950 6700 1850 6700
Wire Wire Line
	1850 6700 1850 6750
Wire Wire Line
	1950 6600 1450 6600
$Comp
L Device:C_Small C2
U 1 1
P 1850 7350
F 0 "C2" H 1942 7396 50  0000 L CNN
F 1 "22pF" H 1942 7305 50  0000 L CNN
F 2 "Capacitor_SMD:C_1206_3216Metric" H 1850 7350 50  0001 C CNN
F 3 "~" H 1850 7350 50  0001 C CNN
	1    1850 7350
	1    0    0    -1  
$EndComp
$Comp
L Device:C_Small C1
U 1 1
P 1450 7350
F 0 "C1" H 1542 7396 50  0000 L CNN
F 1 "22pF" H 1542 7305 50  0000 L CNN
F 2 "Capacitor_SMD:C_1206_3216Metric" H 1450 7350 50  0001 C CNN
F 3 "~" H 1450 7350 50  0001 C CNN
	1    1450 7350
	1    0    0    -1  
$EndComp
$Comp
L power:GND #PWR06
U 1 1
P 1850 7500
F 0 "#PWR06" H 1850 7250 50  0001 C CNN
F 1 "GND" H 1855 7327 50  0001 C CNN
F 2 "" H 1850 7500 50  0001 C CNN
F 3 "" H 1850 7500 50  0001 C CNN
	1    1850 7500
	1    0    0    -1  
$EndComp
Wire Wire Line
	1850 7500 1850 7450
$Comp
L power:GND #PWR02
U 1 1
P 1450 7500
F 0 "#PWR02" H 1450 7250 50  0001 C CNN
F 1 "GND" H 1455 7327 50  0001 C CNN
F 2 "" H 1450 7500 50  0001 C CNN
F 3 "" H 1450 7500 50  0001 C CNN
	1    1450 7500
	1    0    0    -1  
$EndComp
Wire Wire Line
	1450 7500 1450 7450
$Comp
L power:GND #PWR018
U 1 1
P 4300 4850
F 0 "#PWR018" H 4300 4600 50  0001 C CNN
F 1 "GND" H 4305 4677 50  0001 C CNN
F 2 "" H 4300 4850 50  0001 C CNN
F 3 "" H 4300 4850 50  0001 C CNN
	1    4300 4850
	1    0    0    -1  
$EndComp
Wire Wire Line
	4700 4600 4300 4600
Wire Wire Line
	4300 4600 4300 4850
$Comp
L Jumper:SolderJumper_3_Bridged12 JP3
U 1 1
P 2300 5400
F 0 "JP3" V 2346 5468 50  0000 L CNN
F 1 "NPINT1_SEL" V 2255 5468 50  0000 L CNN
F 2 "Connector_PinHeader_2.54mm:PinHeader_1x03_P2.54mm_Vertical" H 2300 5400 50  0001 C CNN
F 3 "~" H 2300 5400 50  0001 C CNN
	1    2300 5400
	0    -1   -1   0   
$EndComp
$Comp
L Jumper:SolderJumper_3_Bridged12 JP2
U 1 1
P 2300 4950
F 0 "JP2" V 2346 5018 50  0000 L CNN
F 1 "NPINT0_SEL" V 2255 5018 50  0000 L CNN
F 2 "Connector_PinHeader_2.54mm:PinHeader_1x03_P2.54mm_Vertical" H 2300 4950 50  0001 C CNN
F 3 "~" H 2300 4950 50  0001 C CNN
	1    2300 4950
	0    -1   -1   0   
$EndComp
Wire Wire Line
	2650 5400 2450 5400
Wire Wire Line
	2650 4950 2450 4950
$Comp
L power:+3V3 #PWR03
U 1 1
P 1550 4100
F 0 "#PWR03" H 1550 3950 50  0001 C CNN
F 1 "+3V3" H 1565 4273 50  0000 C CNN
F 2 "" H 1550 4100 50  0001 C CNN
F 3 "" H 1550 4100 50  0001 C CNN
	1    1550 4100
	1    0    0    -1  
$EndComp
Wire Wire Line
	1550 4100 1550 4250
$Comp
L power:GND #PWR05
U 1 1
P 1750 6050
F 0 "#PWR05" H 1750 5800 50  0001 C CNN
F 1 "GND" H 1755 5877 50  0001 C CNN
F 2 "" H 1750 6050 50  0001 C CNN
F 3 "" H 1750 6050 50  0001 C CNN
	1    1750 6050
	1    0    0    -1  
$EndComp
Wire Wire Line
	1750 6050 1750 5600
Wire Wire Line
	2300 5150 1750 5150
Connection ~ 1750 5150
Wire Wire Line
	1750 5150 1750 4650
Wire Wire Line
	2300 5600 1750 5600
Connection ~ 1750 5600
Wire Wire Line
	1750 5600 1750 5150
Wire Wire Line
	2300 5200 1550 5200
Connection ~ 1550 5200
Wire Wire Line
	2300 4750 1550 4750
Connection ~ 1550 4750
Wire Wire Line
	1550 4750 1550 5200
Wire Wire Line
	4700 4300 4300 4300
$Comp
L Jumper:SolderJumper_3_Bridged12 JP1
U 1 1
P 2300 4450
F 0 "JP1" V 2346 4517 50  0000 L CNN
F 1 "NP3_SEL" V 2255 4517 50  0000 L CNN
F 2 "Connector_PinHeader_2.54mm:PinHeader_1x03_P2.54mm_Vertical" H 2300 4450 50  0001 C CNN
F 3 "~" H 2300 4450 50  0001 C CNN
	1    2300 4450
	0    -1   -1   0   
$EndComp
$Comp
L power:+3V3 #PWR017
U 1 1
P 4300 4300
F 0 "#PWR017" H 4300 4150 50  0001 C CNN
F 1 "+3V3" H 4315 4473 50  0000 C CNN
F 2 "" H 4300 4300 50  0001 C CNN
F 3 "" H 4300 4300 50  0001 C CNN
	1    4300 4300
	1    0    0    -1  
$EndComp
Text Label 4700 3800 2    50   ~ 0
NPINT1
Text Label 4700 3700 2    50   ~ 0
NPINT0
Text Label 4700 3600 2    50   ~ 0
NP3
$Comp
L power:GND #PWR016
U 1 1
P 4300 3400
F 0 "#PWR016" H 4300 3150 50  0001 C CNN
F 1 "GND" H 4305 3227 50  0001 C CNN
F 2 "" H 4300 3400 50  0001 C CNN
F 3 "" H 4300 3400 50  0001 C CNN
	1    4300 3400
	1    0    0    -1  
$EndComp
Wire Wire Line
	4300 3300 4700 3300
Text Label 4700 4200 2    50   ~ 0
GANGED
Text Label 2650 5400 0    50   ~ 0
NPINT1
Text Label 2650 4950 0    50   ~ 0
NPINT0
Text Label 2650 4450 0    50   ~ 0
NP3
Wire Wire Line
	2650 4450 2450 4450
Wire Wire Line
	1550 5200 1550 5650
$Comp
L Jumper:SolderJumper_3_Bridged12 JP4
U 1 1
P 2300 5850
F 0 "JP4" V 2346 5918 50  0000 L CNN
F 1 "GANGED_SEL" V 2255 5918 50  0000 L CNN
F 2 "Connector_PinHeader_2.54mm:PinHeader_1x03_P2.54mm_Vertical" H 2300 5850 50  0001 C CNN
F 3 "~" H 2300 5850 50  0001 C CNN
	1    2300 5850
	0    -1   -1   0   
$EndComp
Wire Wire Line
	2650 5850 2450 5850
Wire Wire Line
	2300 6050 1750 6050
Wire Wire Line
	2300 5650 1550 5650
Text Label 2650 5850 0    50   ~ 0
GANGED
Wire Wire Line
	2300 4650 1750 4650
Connection ~ 1750 4650
Wire Wire Line
	1750 4650 1750 4150
Wire Wire Line
	2300 4250 1550 4250
Connection ~ 1550 4250
Wire Wire Line
	1550 4250 1550 4750
Connection ~ 1550 5650
Wire Wire Line
	1550 5650 1550 6050
Connection ~ 1750 6050
Wire Wire Line
	4300 3300 4300 3400
Wire Wire Line
	4300 3400 4700 3400
Connection ~ 4300 3400
$Comp
L Connector:TestPoint_Flag TP1
U 1 1
P 6700 2400
F 0 "TP1" H 6960 2494 50  0000 L CNN
F 1 "SUSPND" H 6960 2403 50  0000 L CNN
F 2 "TestPoint:TestPoint_Pad_D2.0mm" H 6900 2400 50  0001 C CNN
F 3 "~" H 6900 2400 50  0001 C CNN
	1    6700 2400
	1    0    0    -1  
$EndComp
$Comp
L Switch:SW_SPST SW1
U 1 1
P 4250 2400
F 0 "SW1" H 4250 2635 50  0000 C CNN
F 1 "RESET" H 4250 2544 50  0000 C CNN
F 2 "Button_Switch_SMD:SW_SPST_Omron_B3FS-100xP" H 4250 2400 50  0001 C CNN
F 3 "~" H 4250 2400 50  0001 C CNN
	1    4250 2400
	1    0    0    -1  
$EndComp
$Comp
L power:GND #PWR014
U 1 1
P 3950 2500
F 0 "#PWR014" H 3950 2250 50  0001 C CNN
F 1 "GND" H 3955 2327 50  0001 C CNN
F 2 "" H 3950 2500 50  0001 C CNN
F 3 "" H 3950 2500 50  0001 C CNN
	1    3950 2500
	1    0    0    -1  
$EndComp
Wire Wire Line
	3950 2500 3950 2400
Wire Wire Line
	3950 2400 4050 2400
Wire Wire Line
	4450 2400 4700 2400
Wire Wire Line
	1850 6950 1850 7100
Wire Wire Line
	1450 6600 1450 7100
Wire Wire Line
	1450 7100 1500 7100
Connection ~ 1450 7100
Wire Wire Line
	1450 7100 1450 7250
Wire Wire Line
	1800 7100 1850 7100
Connection ~ 1850 7100
Wire Wire Line
	1850 7100 1850 7250
Wire Wire Line
	1800 3550 1900 3550
Connection ~ 1900 3550
Wire Wire Line
	1900 3550 2000 3550
$Comp
L Device:R_Small_US R44
U 1 1
P 9100 5500
F 0 "R44" H 9168 5546 50  0000 L CNN
F 1 "15kΩ" H 9168 5455 50  0000 L CNN
F 2 "Resistor_SMD:R_1206_3216Metric" H 9100 5500 50  0001 C CNN
F 3 "~" H 9100 5500 50  0001 C CNN
	1    9100 5500
	1    0    0    -1  
$EndComp
$EndSCHEMATC
